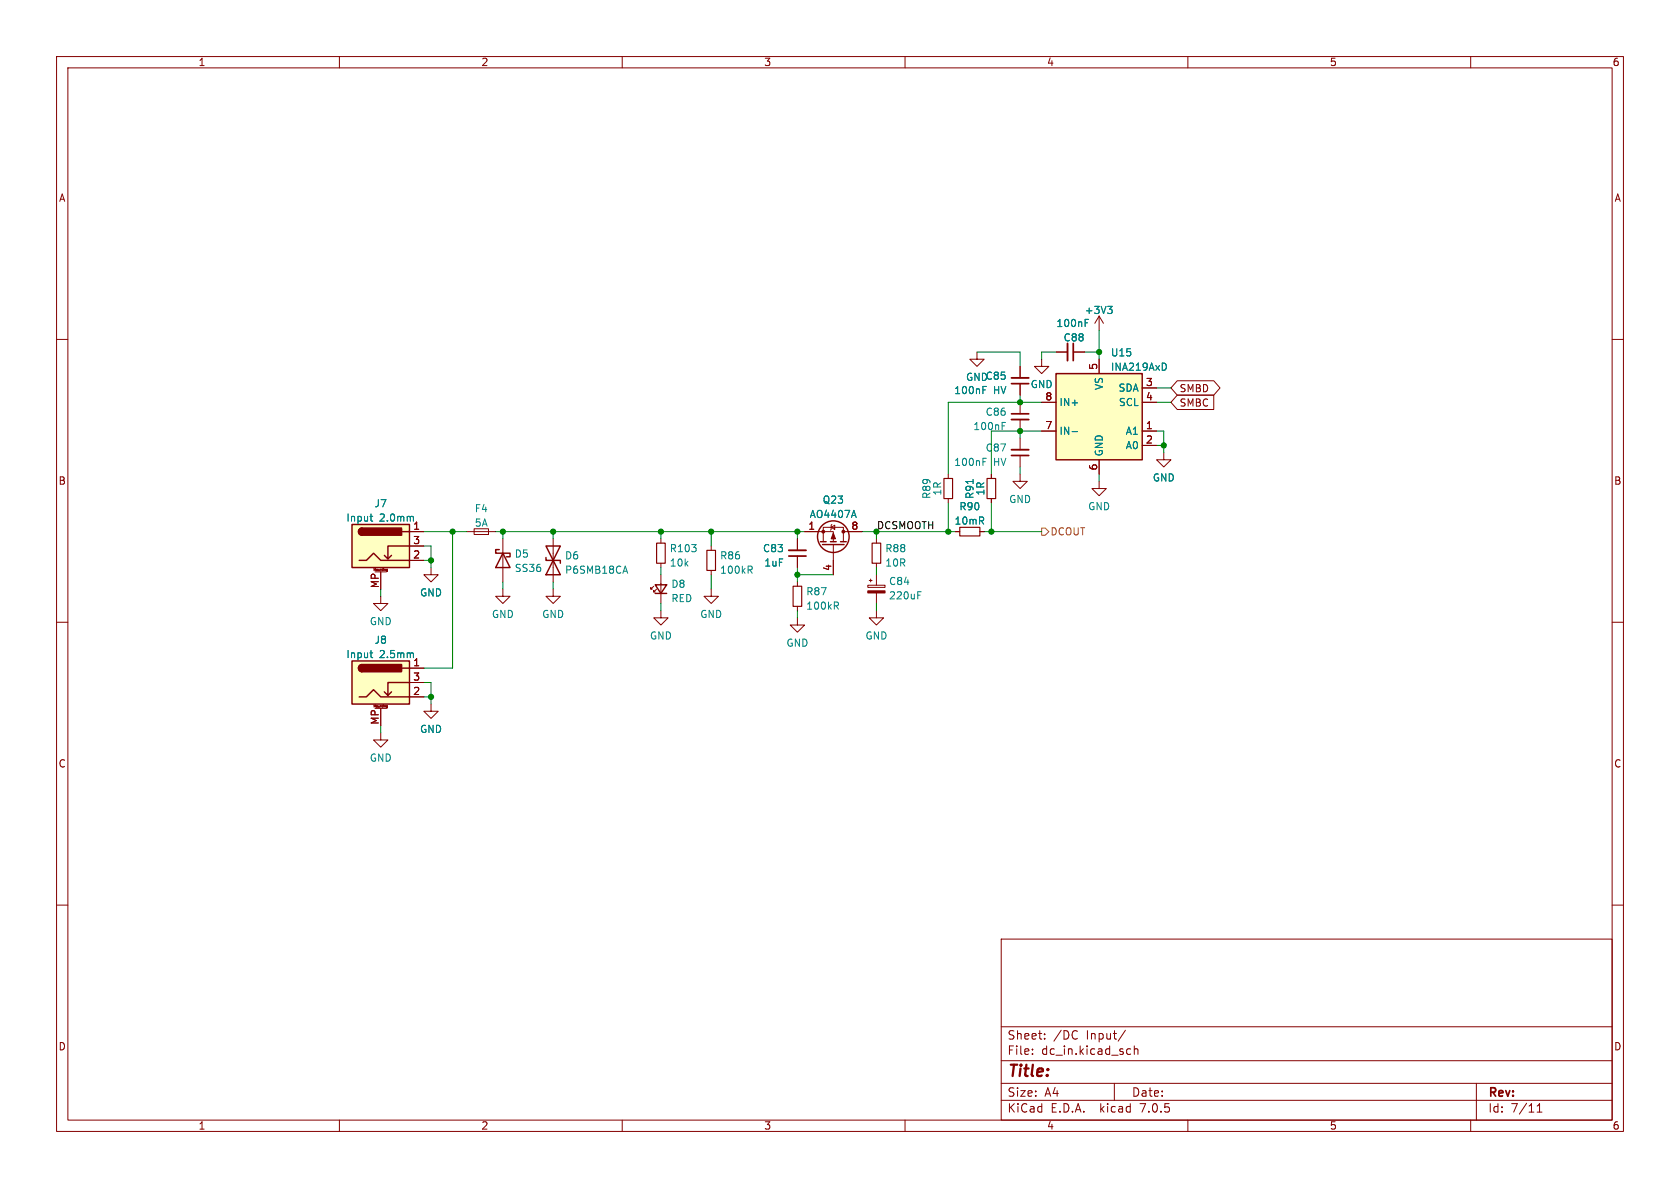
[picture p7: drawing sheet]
<svg xmlns="http://www.w3.org/2000/svg" width="297mm" height="210mm" viewBox="0 0 297 210" stroke-linecap="round" stroke-linejoin="round" font-family="sans-serif">
<g fill="none" stroke="#840000" stroke-width=".18">
<path d="M10 10h277v190h-277zM12 12h273v186h-273zM60 10v2M110 10v2M160 10v2M210 10v2M260 10v2M10 60h2M194.3 55.9v2.5M194.3 55.9l-.8 1.3M194.3 55.9l.8 1.3M285 60h2"/>
<path d="M172.7 62.2v1.3h1.3l-1.3 1.3-1.3-1.3h1.3M180.3 64.8v2M180.3 67.8v2.1M180.3 71.1v2.1M180.3 74.2v2M180.3 77.5v2M184.1 63.5v1.3h1.3l-1.3 1.2-1.2-1.2h1.2M184.1 76.2h2.6M184.1 71.1h2.6M186.7 62.2h2M189.7 62.2h2.1M194.3 63.5v2.5"/>
<path d="M201.9 76.2h2.6M201.9 78.7h2.6M201.9 68.6h2.6M201.9 71.1h2.6M208.1 69.8h6.5v2.6h-6.5l-1.1-1.3zM208.1 67.3h6.5l1.1 1.3-1.1 1.3h-6.5l-1.1-1.3zM72.4 94h2.5M72.4 99.1h2.5M72.4 96.5h2.5M82.5 94h5.1M83.8 93.5h2.6v1h-2.6zM88.9 95.3v7.6"/>
<path d="M97.8 95.3v7.6M116.8 95.3v.7M116.8 99.6v.7M125.7 96.5v.8M141 95.3v2M141 98.3v2M142.2 94h5.1v1.8M145.5 95.8v-2.6h3.6v2.6M146.9 93.2l.7-.4v.8zM147.1 92.7l-.2 .1v.8l-.1 .1M147.3 96.3v5.3M149.1 94h3.3"/>
<path d="M154.9 95.3v.7M154.9 99.6v.7M167.6 83.8v.8M167.6 88.1v.8M168.9 94h.8M173.2 94h.8M175.3 83.8v.8M175.3 88.1v.8M180.3 83.8v1.3h1.3l-1.3 1.3-1.2-1.3h1.2M180.3 80.5v2.1M194.3 85.1v1.3h1.3l-1.3 1.2-1.3-1.2h1.3M194.3 81.3v2.5"/>
<path d="M205.7 80v1.3h1.3l-1.3 1.3-1.2-1.3h1.2M10 110h2M66.1 100.9v-.4l.1 .3 .2-.3v.4M66.3 101.1h2M67.3 105.4v1.3h1.3l-1.3 1.3-1.3-1.3h1.3M67.3 101.1v3M67.6 100.5v.3M67.8 100.5h.1M68.3 100.7l.1 .2h.1M68.3 101h.2M68.3 100.7h.1M68.4 100.6l-.1 .1"/>
<path d="M68.4 100.6h.1v.4M68.4 100.6h.1M68.5 101h.1M72.4 118.1h2.5M76.2 100.3v1.3h1.3l-1.3 1.3-1.3-1.3h1.3M88.9 104.1v1.3h1.3l-1.3 1.3-1.3-1.3h1.3M97.8 104.1v1.3h1.3l-1.3 1.3-1.3-1.3h1.3M115.6 103.6l-.5 .5v-.2v.2h.2M116.1 104.1l-.5 .5v-.2v.2h.2M116.8 108v1.2h1.3l-1.3 1.3-1.2-1.3h1.2M116.8 101.6v5.1M125.7 104.1v1.3h1.3l-1.3 1.3-1.2-1.3h1.2"/>
<path d="M125.7 100.8v.8M141 109.2v1.3h1.2l-1.2 1.3-1.3-1.3h1.3M141 102.9v.7M141 107.2v.8M153.4 103.5h3.1v.3h-3.1zM153.7 102.6h.5M153.9 102.4v.5M154.9 108v1.2h1.3l-1.3 1.3-1.2-1.3h1.2M154.9 101.6v1.9M154.9 104.8v1.9M285 110h2M66.1 125v-.4l.1 .3 .2-.3v.4"/>
<path d="M66.3 125.2h2M67.3 129.5v1.3h1.3l-1.3 1.3-1.3-1.3h1.3M67.3 125.2v3.1M67.6 124.6v.4M67.8 124.6h.1M68.3 124.8l.1 .2M68.3 125.1h.2M68.3 124.8h.1M68.4 125h.1M68.4 124.8h-.1M68.4 124.8h.1v.3M68.4 124.8h.1"/>
<path d="M68.5 125.1h.1M68.5 125h-.1M72.4 123.2h2.5M72.4 120.7h2.5M76.2 124.5v1.2h1.3l-1.3 1.3-1.3-1.3h1.3M10 160h2M285 160h2M177 166h108v32h-108zM60 198v2M110 198v2M160 198v2M177 194.5h108"/>
<path d="M177 191.5h108M177 187.5h108M177 181.5h108M182.5 186.3v.1M182.5 185.5v.1M184.7 183.6v.1M184.7 182.8v.1M190.4 182.3h.1M190.5 183.6h-.1M197 191.5v3M199 182.1l-1.3 2M199.5 185.4l.4 .1"/>
<path d="M199.9 186.3l-.4 .1M200.5 185.5l.2-.1 .4 .1 .1 .9M200.5 184.9v1.5M210 198v2M260 198v2M261 191.5v6.5M271.7 196.6h.9M271.7 195.5l.5-.4v1.5"/>
</g>
<path d="M116.1 96h1.5v3.6h-1.5zM125 97.3h1.5v3.5h-1.5zM154.2 96h1.5v3.6h-1.5zM166.9 84.6h1.5v3.5h-1.5zM169.7 93.2h3.5v1.5h-3.5zM174.5 84.6h1.5v3.5h-1.5zM140.2 103.6h1.5v3.6h-1.5z" fill="none" stroke="#840000" stroke-width=".2"/>
<g fill="none" stroke="#008484" stroke-width=".18">
<path d="M191.8 56.5h.6M195.8 54.2h.8l-.4 .4M196.4 54.6l.2 .3v.3l-.2 .2M173.8 68.3h.6M177.2 74.7h.6M189.5 76.3h1M206.1 64.4l.1 .3-.1 .6M65.4 91.3h.5M65.6 92.1h.3M72.9 91.3l.2 .2v.6M150.9 90.2l.5 1.3M173.8 81h.6"/>
<path d="M65.4 115.4h.5M65.6 116.2l.3 .1M72.9 115.4l.2 .2v.7M110.5 100.1l.5 1.2M132.6 100.7l.4 .6M132.9 100.1l.1 .2-.1 .4M147.8 107.1l.4 .6M148.1 106.5l.1 .2-.1 .3M162.3 104.6h.6"/>
</g>
<g fill="none" stroke="#840000" stroke-width=".25">
<path d="M186.7 66h15.2v15.3h-15.2zM62.2 92.7h10.2v7.6h-10.2zM63.5 99.1h1.3l1.2-1.3 1.3 1.3h5.1M64 93.3a.64 .64 0 0 0-.6 .7 .64 .64 0 0 0 .6 .6M69.2 98.2l-.6 .6M71.1 94h1.3M72.4 96.5h-3.8v2.3l-.7-.6M88.3 97.2h-.7v.6h2.6v.6h-.7M88.9 97.8l1.3 2.5h-2.6zM96.5 98.6v.5h2.6v.5M96.5 96.5h2.6l-2.6 5.1h2.6zM145 95.8h1"/>
<path d="M145.4 96.3h3.8M146.8 95.8h1M148.6 95.8h1M62.2 116.8h10.2v7.7h-10.2zM64 117.5a.64 .64 0 0 0-.6 .6 .64 .64 0 0 0 .6 .6M71.1 118.1h1.3M115.8 103.4h2.1l-1.1 1.5zM115.8 104.9h2.1M63.5 123.2h1.3l1.2-1.3 1.3 1.3h5.1M69.2 122.3l-.6 .6M72.4 120.7h-3.8v2.2l-.7-.6"/>
<circle cx="147.3" cy="94.9" r="2.79"/>
</g>
<g fill="#840000" stroke="#840000" stroke-width=".18">
<path d="M147.3 94.2l.4 1.1h-.8z"/>
<path d="M153.4 104.4h3.1v.4h-3.1z"/>
<circle cx="145.5" cy="94" r=".25"/>
<circle cx="149.1" cy="94" r=".25"/>
</g>
<path d="M178.8 66.8h3.1M178.8 79.5h3.1M178.8 74.2h3.1M188.7 60.7v3.1M139.4 97.3h3.1" fill="none" stroke="#840000" stroke-width=".33"/>
<path d="M178.8 67.8h3.1M178.8 73.2h3.1M189.7 60.7v3.1M139.4 98.3h3.1M178.8 80.5h3.1" fill="none" stroke="#840000" stroke-width=".3"/>
<g fill="#ffffc2" stroke="#ffffc2" stroke-width=".18">
<path d="M186.7 66h15.2v15.3h-15.2z"/>
<path d="M62.2 116.8h10.2v7.7h-10.2z"/>
<path d="M62.2 92.7h10.2v7.6h-10.2z"/>
</g>
<g fill="#840000" stroke="#840000" stroke-width=".25">
<path d="M63.6 117.7l.4-.2v1.2a.64 .64 0 0 1-.6-.3 .64 .64 0 0 1 .2-.7z"/>
<path d="M64 117.5h7v1.2h-7z"/>
<path d="M63.6 93.5l.4-.2v1.3a.64 .64 0 0 1-.6-.4 .64 .64 0 0 1 .2-.7z"/>
<path d="M64 93.3h7v1.3h-7z"/>
</g>
<path d="M184.1 93.3h.7l.6 .7-.6 .6h-.7z" fill="none" stroke="#848400" stroke-width=".18"/>
<g fill="none" stroke="#008400" stroke-width=".18">
<path d="M194.3 58.4v5.1M172.7 62.2h7.6v2.6M180.3 69.9v1.2M180.3 76.2v1.3M184.1 76.2h-8.8v7.6M184.1 71.1h-16.5v12.7M186.7 62.2h-2.6v1.3M191.8 62.2h2.5M204.5 76.2h1.2v3.8M204.5 71.1h2.5M204.5 68.6h2.5M204.5 78.7h1.2"/>
<path d="M74.9 96.5h1.3v3.8M74.9 94h7.6M74.9 99.1h1.3M80 94v24.1h-5.1M87.6 94h54.6M88.9 94v1.3M97.8 94v1.3M116.8 94v1.3M125.7 94v2.5M141 94v1.3M152.4 94h16.5M154.9 94v1.3"/>
<path d="M167.6 88.9v5.1M174 94h10.1M175.3 88.9v5.1M180.3 82.6v1.2M194.3 83.8v1.3M67.3 104.1v1.3M88.9 102.9v1.2M97.8 102.9v1.2M116.8 100.3v1.3M116.8 106.7v1.3M125.7 101.6v2.5M141 100.3v2.6"/>
<path d="M141 108v1.2M141 101.6h6.3M154.9 100.3v1.3M154.9 106.7v1.3M67.3 128.3v1.2M74.9 120.7h1.3v3.8M74.9 123.2h1.3"/>
</g>
<g fill="#008400" stroke="#008400" stroke-width=".18">
<circle cx="88.9" cy="94" r=".46"/>
<circle cx="80" cy="94" r=".46"/>
<circle cx="76.2" cy="99.1" r=".46"/>
<circle cx="76.2" cy="123.2" r=".46"/>
<circle cx="125.7" cy="94" r=".46"/>
<circle cx="116.8" cy="94" r=".46"/>
<circle cx="141" cy="94" r=".46"/>
<circle cx="141" cy="101.6" r=".46"/>
<circle cx="97.8" cy="94" r=".46"/>
<circle cx="205.7" cy="78.7" r=".46"/>
<circle cx="194.3" cy="62.2" r=".46"/>
<circle cx="180.3" cy="71.1" r=".46"/>
<circle cx="180.3" cy="76.2" r=".46"/>
<circle cx="154.9" cy="94" r=".46"/>
<circle cx="167.6" cy="94" r=".46"/>
<circle cx="175.3" cy="94" r=".46"/>
</g>
<text font-size="2.8" fill="#840000" x="178" y="190.8">Title:</text>
<g font-size="2.1" fill="#840000">
<text x="178" y="183.9">Sheet:</text>
<text x="186.2" y="183.9">/DC</text>
<text x="191.9" y="183.9">Input/</text>
<text x="178" y="186.6">File:</text>
<text x="184" y="186.6">dc_in.kicad_sch</text>
<text x="178" y="196.8">KiCad</text>
<text x="178" y="194">Size:</text>
<text x="184.6" y="194">A4</text>
<text x="185.7" y="196.8">E.D.A.</text>
<text x="194.4" y="196.8">kicad</text>
<text x="200" y="194">Date:</text>
<text x="201.5" y="196.8">7.0.5</text>
<text x="263" y="194.2">Rev:</text>
<text x="263" y="196.8">Id:</text>
<text x="267" y="196.8">7/11</text>
</g>
<g font-size="1.8" fill="#840000">
<text x="35" y="11.8">1</text>
<text x="85" y="11.8">2</text>
<text x="135" y="11.8">3</text>
<text x="185" y="11.8">4</text>
<text x="235" y="11.8">5</text>
<text x="285" y="11.8">6</text>
<text x="10.4" y="35.8">A</text>
<text x="285.4" y="35.8">A</text>
<text x="194.1" y="65.4" transform="rotate(-90 194.1 65.4)">5</text>
<text x="184.8" y="70.9">8</text>
<text x="202.5" y="68.3">3</text>
<text x="202.5" y="70.9">4</text>
<text x="208.4" y="69.5">SMBD</text>
<text x="184.8" y="75.9">7</text>
<text x="202.5" y="75.9">1</text>
<text x="208.4" y="72">SMBC</text>
<text x="194.1" y="83.2" transform="rotate(-90 194.1 83.2)">6</text>
<text x="202.5" y="78.5">2</text>
<text x="10.3" y="85.8">B</text>
<text x="285.3" y="85.8">B</text>
<text x="73" y="93.7">1</text>
<text x="142.8" y="93.7">1</text>
<text x="150.5" y="93.7">8</text>
<text x="73" y="98.8">2</text>
<text x="73" y="96.3">3</text>
<text x="147.1" y="101" transform="rotate(-90 147.1 101)">4</text>
<text x="67.1" y="104" transform="rotate(-90 67.1 104)">MP</text>
<text x="73" y="117.9">1</text>
<text x="73" y="122.9">2</text>
<text x="73" y="120.4">3</text>
<text x="67.1" y="128.2" transform="rotate(-90 67.1 128.2)">MP</text>
<text x="10.3" y="135.8">C</text>
<text x="285.3" y="135.8">C</text>
<text x="10.3" y="185.8">D</text>
<text x="285.3" y="185.8">D</text>
<text x="35" y="199.8">1</text>
<text x="85" y="199.8">2</text>
<text x="135" y="199.8">3</text>
<text x="185" y="199.8">4</text>
<text x="235" y="199.8">5</text>
<text x="285" y="199.8">6</text>
</g>
<g font-size="1.8" fill="#008484">
<text x="186.7" y="58">100nF</text>
<text x="191.7" y="55.7">+3V3</text>
<text x="188" y="60.5">C88</text>
<text x="196.3" y="63.2">U15</text>
<text x="196.3" y="65.7">INA219AxD</text>
<text x="168.6" y="69.8">100nF</text>
<text x="170.7" y="67.5">GNDC85</text>
<text x="175.6" y="69.8">HV</text>
<text x="182.2" y="68.8">GND</text>
<text x="187.2" y="71.9">IN+</text>
<text x="195.1" y="69" transform="rotate(-90 195.1 69)">VS</text>
<text x="197.7" y="69.4">SDA</text>
<text x="197.8" y="71.9">SCL</text>
<text x="172" y="76.2">100nF</text>
<text x="174.2" y="73.7">C86</text>
<text x="187.2" y="77">IN-</text>
<text x="199" y="77">A1</text>
<text x="168.6" y="82.5">100nF</text>
<text x="174.2" y="80">C87</text>
<text x="175.6" y="82.5">HV</text>
<text x="195.1" y="80.8" transform="rotate(-90 195.1 80.8)">GND</text>
<text x="199" y="79.6">A0</text>
<text x="66.2" y="89.8">J7</text>
<text x="145.4" y="89.2">Q23</text>
<text x="164.7" y="88.3" transform="rotate(-90 164.7 88.3)">R89</text>
<text x="166.6" y="87.7" transform="rotate(-90 166.6 87.7)">1R</text>
<text x="172.3" y="88.3" transform="rotate(-90 172.3 88.3)">R91</text>
<text x="174.2" y="87.7" transform="rotate(-90 174.2 87.7)">1R</text>
<text x="178.3" y="89.1">GND</text>
<text x="203.7" y="85.3">GND</text>
<text x="61.2" y="92.4">Input</text>
<text x="67" y="92.4">2.0mm</text>
<text x="83.9" y="90.7">F4</text>
<text x="83.9" y="93.3">5A</text>
<text x="143.1" y="91.7">AO4407A</text>
<text x="168.7" y="92.9">10mR</text>
<text x="169.5" y="90.4">R90</text>
<text x="192.3" y="90.4">GND</text>
<text x="90.9" y="98.7">D5</text>
<text x="90.9" y="101.3">SS36</text>
<text x="99.8" y="99.1">D6</text>
<text x="99.8" y="101.6">P6SMB18CA</text>
<text x="118.3" y="97.8">R103</text>
<text x="118.3" y="100.3">10k</text>
<text x="127.2" y="99.1">R86</text>
<text x="127.2" y="101.6">100kR</text>
<text x="134.8" y="97.8">C83</text>
<text x="135.1" y="100.3">1uF</text>
<text x="156.4" y="97.8">R88</text>
<text x="156.4" y="100.3">10R</text>
<text x="74.2" y="105.6">GND</text>
<text x="118.6" y="104.1">D8</text>
<text x="118.6" y="106.6">RED</text>
<text x="142.5" y="105.4">R87</text>
<text x="142.5" y="107.9">100kR</text>
<text x="157.1" y="103.6">C84</text>
<text x="157.1" y="106.1">220uF</text>
<text x="65.3" y="110.7">GND</text>
<text x="66.2" y="114">J8</text>
<text x="86.9" y="109.4">GND</text>
<text x="95.8" y="109.4">GND</text>
<text x="114.8" y="113.2">GND</text>
<text x="123.7" y="109.4">GND</text>
<text x="152.9" y="113.2">GND</text>
<text x="61.2" y="116.5">Input</text>
<text x="67" y="116.5">2.5mm</text>
<text x="139" y="114.5">GND</text>
<text x="74.2" y="129.7">GND</text>
<text x="65.3" y="134.8">GND</text>
</g>
<text font-size="1.8" x="154.9" y="93.6">DCSMOOTH</text>
<text font-size="1.8" fill="#848400" x="185.6" y="94.8">DCOUT</text>
<g font-size=".5" fill="#840000">
<text x="65.9" y="101.1">Mounting</text>
<text x="65.9" y="125.2">Mounting</text>
</g>
</svg>
